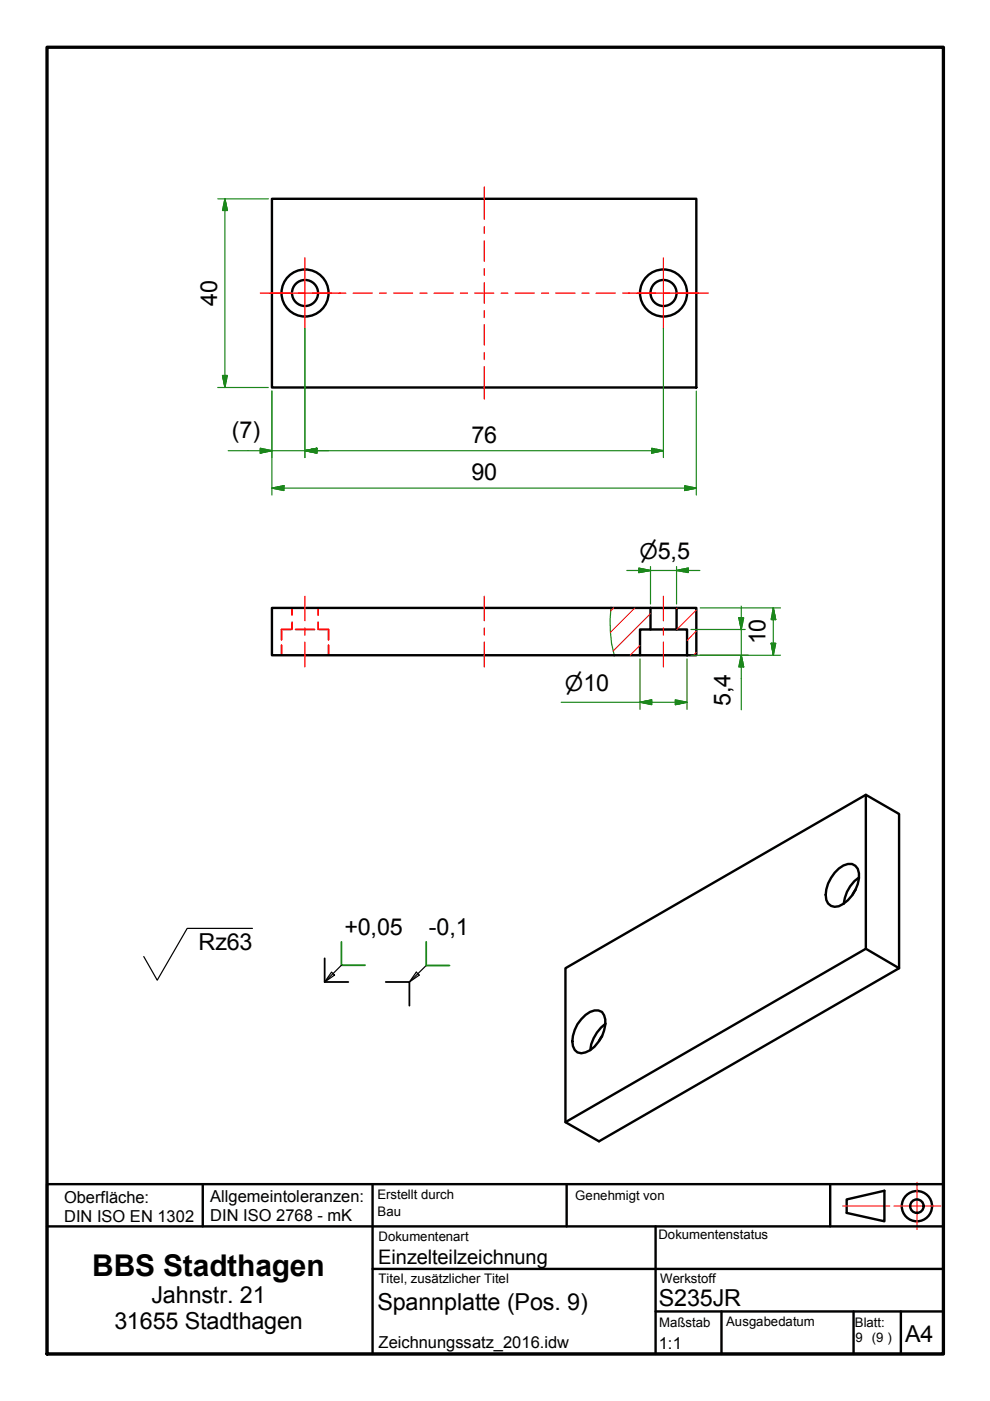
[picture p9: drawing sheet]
<svg xmlns="http://www.w3.org/2000/svg" width="210mm" height="297mm" viewBox="0 0 210 297" stroke-linecap="round" stroke-linejoin="round" font-family="sans-serif">
<!-- layer: Sichtbar (ISO) -->
<g fill="none" stroke="#000" stroke-width=".51">
<path d="M57.7 42.1h89.9v40.1h-89.9zM135.7 138.9h10M137.9 128.9v4.6h-2.2v5.4h-78v-10h85.7M137.9 133.5h5.5M143.4 128.9h4.2v10h-1.9v-5.4h-2.3zM183.6 168.5v32.7l7 4.1-63.6 36.7-7.1-4.1v-32.6l63.7-36.8 7 4.1v32.7M177.9 184.1a2.75 2.75 0 0 1 3.5-.5 3.7 3.7 0 0 1 .5 3.8 7.5 7.5 0 0 1-4 4.7 2.09 2.09 0 0 1-2.8-2.4 7.7 7.7 0 0 1 2.8-5.6zM181.4 188.6l-.6 1.1M182.1 186a7.8 7.8 0 0 0-3.2 5.6M124.1 215.2a2.89 2.89 0 0 1 3.5-.6 5.4 5.4 0 0 1-.7 6.3 5 5 0 0 1-3.6 2.4 2.14 2.14 0 0 1-2-2.5 7.7 7.7 0 0 1 2.8-5.6zM127.6 219.6l-.6 1.1M128.4 217a8.2 8.2 0 0 0-3.2 5.6"/>
<path d="M183.6 201.2l-63.7 36.7M179.5 254.3l8-1.8v6.4l-8-1.7z"/>
<circle cx="64.7" cy="62.1" r="2.76"/>
<circle cx="64.7" cy="62.1" r="5"/>
<circle cx="140.7" cy="62.1" r="2.76"/>
<circle cx="140.7" cy="62.1" r="5"/>
<circle cx="194.4" cy="255.7" r="3.2"/>
<circle cx="194.4" cy="255.7" r="1.43"/>
</g>
<!-- layer: Sichtbar schmal (ISO) -->
<path d="M129.5 128.9a26.8 26.8 0 0 0 .7 10" fill="none" stroke="#1b871b" stroke-width=".25"/>
<!-- layer: Symbol (ISO) -->
<path d="M59.7 136.8v2.1M61.7 133.5h-2v2.2M61.9 128.9v1.5M61.9 131.9v1.6M62.7 133.5h4M67.4 128.9v1.5M67.4 131.9v1.6M67.7 133.5h2v2.2M69.7 136.8v2.1" fill="none" stroke="#f00" stroke-width=".38"/>
<!-- layer: Rahmen (ISO) -->
<path d="M10 10h190v277.1h-190z" fill="none" stroke="#000" stroke-width=".7"/>
<!-- layer: Mittellinie (ISO) -->
<g fill="none" stroke="#f00" stroke-width=".25">
<path d="M102.7 39.6v6.9M102.7 48.1v1.4M102.7 51v4.4M102.7 56.9v1.5M102.7 59.9v4.4M55.2 62.2h6.6M63.2 62.2h1.6M66.2 62.2h4.2M71.8 62.2h1.5M74.9 62.2h4M80.5 62.2h1.4M83.4 62.2h4.1"/>
<path d="M89 62.2h1.6M92 62.2h4.1M97.6 62.2h1.5M100.6 62.2h4.1M102.7 65.8v1.6M102.7 68.8v4.4M102.7 74.7v1.5M102.7 77.7v6.9M106.2 62.2h1.5M109.2 62.2h4.1M114.8 62.2h1.5M117.8 62.2h4.1"/>
<path d="M123.4 62.2h1.5M126.4 62.2h4.1M132 62.2h1.5M135 62.2h4.1M140.6 62.2h1.4M143.6 62.2h6.6M64.6 126.4v5.2M64.6 133.1v1.6M64.6 136.1v5.3M102.7 126.4v5.2M102.7 133.1v1.6M102.7 136.1v5.3"/>
<path d="M140.7 126.4v5.2M140.7 133.1v1.6M140.7 136.1v5.3M178.7 255.7h10M189.5 255.7h10M194.4 250.7v10"/>
</g>
<!-- layer: Titel (ISO) -->
<path d="M10 251.1h190v36h-190zM43 251.1v8.9M79 251.1v36M120.1 251.1v8.9M176 251.1v8.9M10 260h190M79 269h121M139 278.1h61M139 260v27.1M153 278.1v9M181 278.1v9M191 278.1v9" fill="none" stroke="#000" stroke-width=".51"/>
<!-- layer: Schnittlinie (ISO) -->
<path d="M130.1 128.9l-.6 .6M134.6 128.9l-5.2 5.2M135.7 136.8l-2.1 2.1M137.9 130.1l-7.9 7.9M143.6 128.9l-.2 .2M147.6 138.3l-.5 .6M147.6 133.8l-1.9 2M147.6 129.3l-4.1 4.2" fill="none" stroke="#f00" stroke-width=".21"/>
<!-- layer: Schraffur (ISO) -->
<path d="M53.5 196.8h-13.8l-6.4 11-2.8-5" fill="none" stroke="#000" stroke-width=".25"/>
<!-- layer: Mittelpunktmarkierung (ISO) -->
<path d="M70.3 206.1l.6 .6-2.1 1.5zM72.4 204.6l-3.6 3.6M88.3 206.1l.6 .6-2.1 1.5zM90.4 204.7l-3.6 3.5" fill="none" stroke="#000" stroke-width=".25"/>
<path d="M72.4 199.7v4.9h5M90.4 199.7v5h4.9" fill="none" stroke="#1b871b" stroke-width=".38"/>
<!-- layer: Mittelpunktmarkierung (ISO) -->
<path d="M68.8 203.2v5h5.1M81.8 208.2h5v5" fill="none" stroke="#000" stroke-width=".38"/>
<!-- layer: Skizziergeometrie (ISO) -->
<path d="M64.6 54.7v14.9M140.7 54.7v14.9M57.1 62.2h15.1M133.2 62.2h14.9" fill="none" stroke="#f00" stroke-width=".25"/>
<g fill="none" stroke="#1b871b" stroke-width=".25">
<path d="M46.2 42.1h10.7M47.7 42.1l.5 2.5h-1zM47.7 42.1v40.1M47.2 79.6h1l-.5 2.6zM64.6 69.6v27.4M140.7 69.6v27.4M46.2 82.2h10.7M48.4 95.6h92.3M55.2 95l2.5 .6-2.5 .5zM57.7 82.9v22.1M64.6 95.6l2.6-.6v1.1zM138.2 95l2.5 .6-2.5 .5z"/>
<path d="M147.6 82.9v22.1M57.7 103.5l2.5-.5v1zM57.7 103.5h89.9M145.2 103l2.4 .5-2.4 .5zM132.9 121h15.5M135.4 120.4l2.5 .6-2.5 .4zM135.7 139.7v10.7M137.9 120.1v8M143.4 121l2.5-.6v1zM143.4 120.1v8M145.7 139.7v10.7M146.5 138.9h19"/>
<path d="M146.5 133.5h11.5M148.5 128.9h17M156.7 131h1l-.5 2.5zM157.2 138.9l.5 2.5h-1zM157.2 128.5v22M163.5 136.4h1l-.5 2.5zM164 128.9l.5 2.5h-1zM164 128.9v10M119 148.9h26.7M135.7 148.9l2.5-.5v1zM143.2 148.4l2.5 .5-2.5 .5z"/>
</g>
<g fill="#1b871b" stroke="#1b871b" stroke-width=".25">
<path d="M47.7 42.1l.5 2.5z"/>
<path d="M47.7 42.1l.5 2.5h-1z"/>
<path d="M47.2 79.6l.5 2.6z"/>
<path d="M47.2 79.6h1l-.5 2.6z"/>
<path d="M64.6 95.6l2.6-.6z"/>
<path d="M64.6 95.6l2.6-.6v1.1z"/>
<path d="M138.2 96.1l2.5-.5z"/>
<path d="M138.2 95l2.5 .6-2.5 .5z"/>
<path d="M57.7 103.5l2.5-.5z"/>
<path d="M57.7 103.5l2.5-.5v1z"/>
<path d="M145.2 104l2.4-.5z"/>
<path d="M145.2 103l2.4 .5-2.4 .5z"/>
<path d="M55.2 96.1l2.5-.5z"/>
<path d="M55.2 95l2.5 .6-2.5 .5z"/>
<path d="M143.4 121l2.5-.6z"/>
<path d="M143.4 121l2.5-.6v1z"/>
<path d="M135.4 121.4l2.5-.4z"/>
<path d="M135.4 120.4l2.5 .6-2.5 .4z"/>
<path d="M135.7 148.9l2.5-.5z"/>
<path d="M135.7 148.9l2.5-.5v1z"/>
<path d="M143.2 149.4l2.5-.5z"/>
<path d="M143.2 148.4l2.5 .5-2.5 .5z"/>
<path d="M157.2 138.9l.5 2.5z"/>
<path d="M157.2 138.9l.5 2.5h-1z"/>
<path d="M156.7 131l.5 2.5z"/>
<path d="M156.7 131h1l-.5 2.5z"/>
<path d="M164 128.9l.5 2.5z"/>
<path d="M164 128.9l.5 2.5h-1z"/>
<path d="M163.5 136.4l.5 2.5z"/>
<path d="M163.5 136.4h1l-.5 2.5z"/>
</g>
<text font-size="6.3" x="19.6" y="270.4">BBS Stadthagen</text>
<g font-size="5">
<text x="46" y="64.8" transform="rotate(-90 46 64.8)">40</text>
<text x="49.1" y="92.9">(7)</text>
<text x="99.9" y="93.9">76</text>
<text x="99.9" y="101.8">90</text>
<text x="162.3" y="136.6" transform="rotate(-90 162.3 136.6)">10</text>
<text x="154.9" y="149.7" transform="rotate(-90 154.9 149.7)">5,4</text>
<text x="42.1" y="201.5">Rz63</text>
<text x="73" y="198.3">+0,05</text>
<text x="90.9" y="198.3">-0,1</text>
<text x="24.3" y="281.8">31655 Stadthagen</text>
<text x="32.1" y="276.3">Jahnstr. 21</text>
<text x="80" y="277.8">Spannplatte (Pos. 9)</text>
<text x="139.7" y="276.8">S235JR</text>
<text x="191.9" y="284.5">A4</text>
</g>
<g font-size="4.6">
<text x="135.6" y="118.5">⌀5,5</text>
<text x="119.8" y="146.4">⌀10</text>
</g>
<text font-size="4.3" x="80.2" y="268">Einzelteilzeichnung</text>
<g font-size="3.5">
<text x="13.6" y="255.1">Oberfläche:</text>
<text x="44.6" y="254.9">Allgemeintoleranzen:</text>
<text x="13.6" y="259.1">DIN ISO EN 1302</text>
<text x="44.6" y="258.8">DIN ISO 2768 - mK</text>
<text x="80.3" y="285.7">Zeichnungssatz_2016.idw</text>
<text x="139.7" y="286.1">1:1</text>
</g>
<g font-size="2.8">
<text x="80" y="254.1">Erstellt durch</text>
<text x="80.1" y="257.7">Bau</text>
<text x="122" y="254.4">Genehmigt von</text>
<text x="80.3" y="263.1">Dokumentenart</text>
<text x="139.6" y="262.7">Dokumentenstatus</text>
<text x="80.3" y="272.1">Titel, zusätzlicher Titel</text>
<text x="140" y="272.1">Werkstoff</text>
<text x="139.8" y="281.4">Maßstab</text>
<text x="154" y="281.2">Ausgabedatum</text>
<text x="181.2" y="281.4">Blatt:</text>
<text x="181.4" y="284.6">9 (9 )</text>
</g>
</svg>
